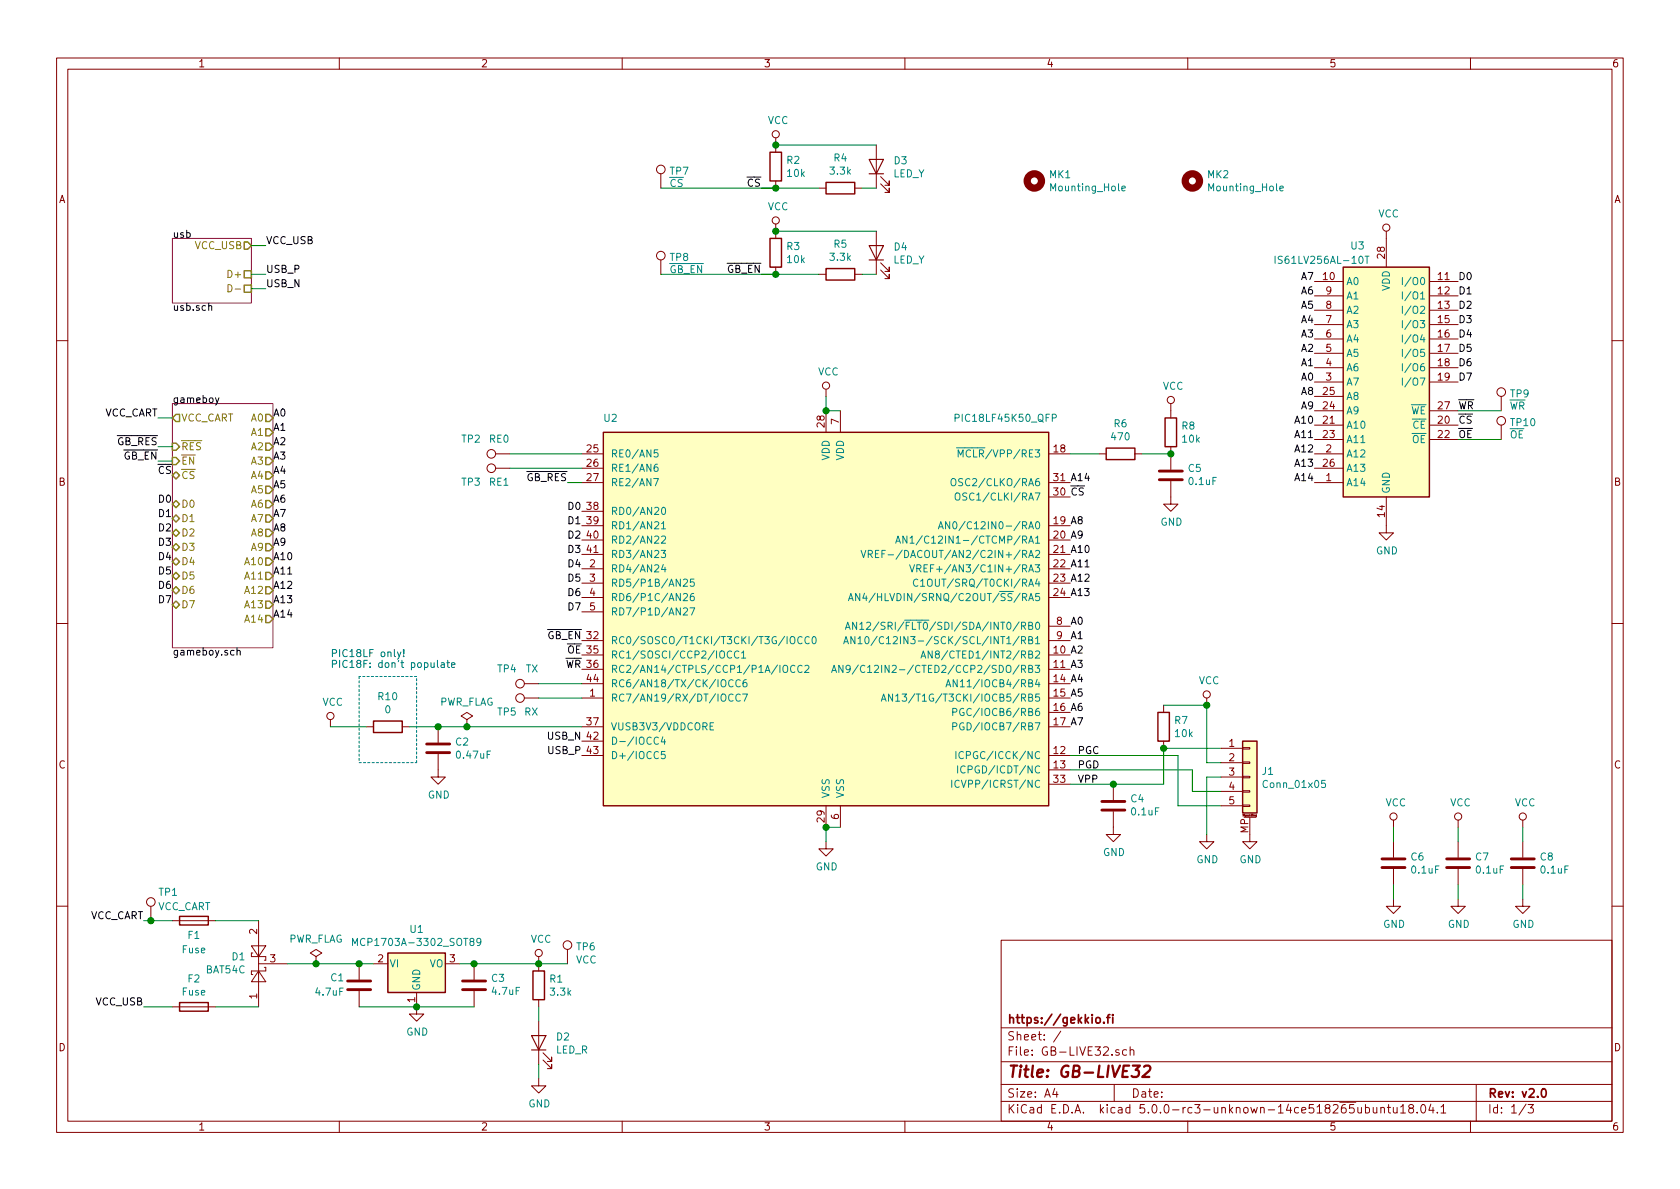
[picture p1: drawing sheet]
EESchema Schematic File Version 4
LIBS:GB-LIVE32-cache
EELAYER 26 0
EELAYER END
$Descr A4 11693 8268
encoding utf-8
Sheet 1 3
Title "GB-LIVE32"
Date ""
Rev "v2.0"
Comp "https://gekkio.fi"
Comment1 ""
Comment2 ""
Comment3 ""
Comment4 ""
$EndDescr
$Comp
L Device:Fuse F2
U 1 1
P 1350 7000
F 0 "F2" V 1153 7000 50  0000 C CNN
F 1 "Fuse" V 1244 7000 50  0000 C CNN
F 2 "Fuse:Fuse_0603_1608Metric" V 1280 7000 50  0001 C CNN
F 3 "~" H 1350 7000 50  0001 C CNN
	1    1350 7000
	0    1    1    0   
$EndComp
$Comp
L Regulator_Linear:MCP1703A-3302_SOT89 U1
U 1 1
P 2900 6700
F 0 "U1" H 2900 6942 50  0000 C CNN
F 1 "MCP1703A-3302_SOT89" H 2900 6851 50  0000 C CNN
F 2 "Package_TO_SOT_SMD:SOT-89-3" H 2900 6900 50  0001 C CNN
F 3 "http://ww1.microchip.com/downloads/en/DeviceDoc/20005122B.pdf" H 2900 6650 50  0001 C CNN
	1    2900 6700
	1    0    0    -1  
$EndComp
$Comp
L Device:Fuse F1
U 1 1
P 1350 6400
F 0 "F1" V 1450 6400 50  0000 C CNN
F 1 "Fuse" V 1550 6400 50  0000 C CNN
F 2 "Fuse:Fuse_0603_1608Metric" V 1280 6400 50  0001 C CNN
F 3 "~" H 1350 6400 50  0001 C CNN
	1    1350 6400
	0    1    1    0   
$EndComp
Text Label 1000 6400 2    50   ~ 0
VCC_CART
Text Label 1000 7000 2    50   ~ 0
VCC_USB
Wire Wire Line
	1000 6400 1050 6400
Wire Wire Line
	1000 7000 1200 7000
$Comp
L Device:C C1
U 1 1
P 2500 6850
F 0 "C1" H 2600 6800 50  0000 L CNN
F 1 "4.7uF" H 2600 6900 50  0000 L CNN
F 2 "Capacitor_SMD:C_0805_2012Metric" H 2538 6700 50  0001 C CNN
F 3 "~" H 2500 6850 50  0001 C CNN
	1    2500 6850
	-1   0    0    1   
$EndComp
$Comp
L Device:LED D2
U 1 1
P 3750 7250
F 0 "D2" V 3788 7133 50  0000 R CNN
F 1 "LED" V 3697 7133 50  0000 R CNN
F 2 "LED_SMD:LED_0603_1608Metric" H 3750 7250 50  0001 C CNN
F 3 "~" H 3750 7250 50  0001 C CNN
	1    3750 7250
	0    -1   -1   0   
$EndComp
$Comp
L Device:R R1
U 1 1
P 3750 6850
F 0 "R1" H 3820 6896 50  0000 L CNN
F 1 "3.3k" H 3820 6805 50  0000 L CNN
F 2 "Resistor_SMD:R_0603_1608Metric" V 3680 6850 50  0001 C CNN
F 3 "~" H 3750 6850 50  0001 C CNN
	1    3750 6850
	1    0    0    -1  
$EndComp
$Comp
L power:GND #PWR01
U 1 1
P 2900 7000
F 0 "#PWR01" H 2900 6750 50  0001 C CNN
F 1 "GND" H 2905 6827 50  0000 C CNN
F 2 "" H 2900 7000 50  0001 C CNN
F 3 "" H 2900 7000 50  0001 C CNN
	1    2900 7000
	1    0    0    -1  
$EndComp
Wire Wire Line
	3750 7000 3750 7100
Wire Wire Line
	3750 7400 3750 7500
$Comp
L power:GND #PWR05
U 1 1
P 3750 7500
F 0 "#PWR05" H 3750 7250 50  0001 C CNN
F 1 "GND" H 3755 7327 50  0000 C CNN
F 2 "" H 3750 7500 50  0001 C CNN
F 3 "" H 3750 7500 50  0001 C CNN
	1    3750 7500
	1    0    0    -1  
$EndComp
$Comp
L Device:C C3
U 1 1
P 3300 6850
F 0 "C3" H 3185 6804 50  0000 R CNN
F 1 "4.7uF" H 3185 6895 50  0000 R CNN
F 2 "Capacitor_SMD:C_0805_2012Metric" H 3338 6700 50  0001 C CNN
F 3 "~" H 3300 6850 50  0001 C CNN
	1    3300 6850
	-1   0    0    1   
$EndComp
Wire Wire Line
	3200 6700 3300 6700
Wire Wire Line
	2900 7000 3300 7000
Connection ~ 2900 7000
Wire Wire Line
	2900 7000 2500 7000
Wire Wire Line
	2500 6700 2600 6700
Connection ~ 3300 6700
Wire Wire Line
	3300 6700 3750 6700
$Comp
L MCU_Microchip_PIC18:PIC18LF45K50_QFP U2
U 1 1
P 5750 4250
F 0 "U2" H 4250 5600 50  0000 C CNN
F 1 "PIC18LF45K50_QFP" H 7000 5600 50  0000 C CNN
F 2 "Package_QFP:TQFP-44_10x10mm_P0.8mm" H 5750 4250 50  0001 C CIN
F 3 "http://ww1.microchip.com/downloads/en/DeviceDoc/30000684B.pdf" H 5750 3950 50  0001 C CNN
	1    5750 4250
	1    0    0    -1  
$EndComp
$Comp
L Diode:BAT54C D1
U 1 1
P 1800 6700
F 0 "D1" V 1846 6788 50  0000 L CNN
F 1 "BAT54C" V 1755 6788 50  0000 L CNN
F 2 "Package_TO_SOT_SMD:SOT-23" H 1875 6825 50  0001 L CNN
F 3 "http://www.diodes.com/_files/datasheets/ds11005.pdf" H 1720 6700 50  0001 C CNN
	1    1800 6700
	0    -1   -1   0   
$EndComp
Wire Wire Line
	2500 6700 2200 6700
Connection ~ 2500 6700
Wire Wire Line
	1500 6400 1800 6400
Wire Wire Line
	1500 7000 1800 7000
$Comp
L power:PWR_FLAG #FLG01
U 1 1
P 2200 6700
F 0 "#FLG01" H 2200 6775 50  0001 C CNN
F 1 "PWR_FLAG" H 2200 6874 50  0000 C CNN
F 2 "" H 2200 6700 50  0001 C CNN
F 3 "~" H 2200 6700 50  0001 C CNN
	1    2200 6700
	1    0    0    -1  
$EndComp
Connection ~ 2200 6700
Wire Wire Line
	2200 6700 2000 6700
$Comp
L power:VCC #PWR04
U 1 1
P 3750 6700
F 0 "#PWR04" H 3750 6550 50  0001 C CNN
F 1 "VCC" H 3767 6873 50  0000 C CNN
F 2 "" H 3750 6700 50  0001 C CNN
F 3 "" H 3750 6700 50  0001 C CNN
	1    3750 6700
	1    0    0    -1  
$EndComp
Connection ~ 3750 6700
$Comp
L Device:C C2
U 1 1
P 3050 5200
F 0 "C2" H 3165 5246 50  0000 L CNN
F 1 "0.47uF" H 3165 5155 50  0000 L CNN
F 2 "Capacitor_SMD:C_0603_1608Metric" H 3088 5050 50  0001 C CNN
F 3 "~" H 3050 5200 50  0001 C CNN
	1    3050 5200
	1    0    0    -1  
$EndComp
Wire Wire Line
	4050 5050 3250 5050
$Comp
L power:GND #PWR03
U 1 1
P 3050 5350
F 0 "#PWR03" H 3050 5100 50  0001 C CNN
F 1 "GND" H 3055 5177 50  0000 C CNN
F 2 "" H 3050 5350 50  0001 C CNN
F 3 "" H 3050 5350 50  0001 C CNN
	1    3050 5350
	1    0    0    -1  
$EndComp
$Comp
L power:VCC #PWR02
U 1 1
P 2300 5050
F 0 "#PWR02" H 2300 4900 50  0001 C CNN
F 1 "VCC" H 2317 5223 50  0000 C CNN
F 2 "" H 2300 5050 50  0001 C CNN
F 3 "" H 2300 5050 50  0001 C CNN
	1    2300 5050
	1    0    0    -1  
$EndComp
Connection ~ 3050 5050
$Comp
L power:GND #PWR09
U 1 1
P 5750 5850
F 0 "#PWR09" H 5750 5600 50  0001 C CNN
F 1 "GND" H 5755 5677 50  0000 C CNN
F 2 "" H 5750 5850 50  0001 C CNN
F 3 "" H 5750 5850 50  0001 C CNN
	1    5750 5850
	1    0    0    -1  
$EndComp
Wire Wire Line
	5750 5750 5850 5750
Wire Wire Line
	5750 5750 5750 5850
Connection ~ 5750 5750
$Comp
L power:VCC #PWR08
U 1 1
P 5750 2750
F 0 "#PWR08" H 5750 2600 50  0001 C CNN
F 1 "VCC" H 5767 2923 50  0000 C CNN
F 2 "" H 5750 2750 50  0001 C CNN
F 3 "" H 5750 2750 50  0001 C CNN
	1    5750 2750
	1    0    0    -1  
$EndComp
Wire Wire Line
	5750 2750 5750 2850
Wire Wire Line
	5750 2850 5850 2850
Connection ~ 5750 2850
$Comp
L power:VCC #PWR021
U 1 1
P 10600 5750
F 0 "#PWR021" H 10600 5600 50  0001 C CNN
F 1 "VCC" H 10617 5923 50  0000 C CNN
F 2 "" H 10600 5750 50  0001 C CNN
F 3 "" H 10600 5750 50  0001 C CNN
	1    10600 5750
	1    0    0    -1  
$EndComp
$Comp
L Device:C C8
U 1 1
P 10600 6000
F 0 "C8" H 10715 6046 50  0000 L CNN
F 1 "0.1uF" H 10715 5955 50  0000 L CNN
F 2 "Capacitor_SMD:C_0603_1608Metric" H 10638 5850 50  0001 C CNN
F 3 "~" H 10600 6000 50  0001 C CNN
	1    10600 6000
	1    0    0    -1  
$EndComp
$Comp
L power:GND #PWR022
U 1 1
P 10600 6250
F 0 "#PWR022" H 10600 6000 50  0001 C CNN
F 1 "GND" H 10605 6077 50  0000 C CNN
F 2 "" H 10600 6250 50  0001 C CNN
F 3 "" H 10600 6250 50  0001 C CNN
	1    10600 6250
	1    0    0    -1  
$EndComp
Wire Wire Line
	10600 5750 10600 5850
Wire Wire Line
	10600 6150 10600 6250
$Comp
L Connector:Test_Point TP1
U 1 1
P 1050 6400
F 0 "TP1" H 1100 6600 50  0000 L CNN
F 1 "VCC_CART" H 1100 6500 50  0000 L CNN
F 2 "TestPoint:TestPoint_Pad_D1.0mm" H 1250 6400 50  0001 C CNN
F 3 "~" H 1250 6400 50  0001 C CNN
	1    1050 6400
	1    0    0    -1  
$EndComp
$Comp
L Connector:Test_Point TP6
U 1 1
P 3950 6700
F 0 "TP6" H 4008 6820 50  0000 L CNN
F 1 "VCC" H 4008 6729 50  0000 L CNN
F 2 "TestPoint:TestPoint_Pad_D1.0mm" H 4150 6700 50  0001 C CNN
F 3 "~" H 4150 6700 50  0001 C CNN
	1    3950 6700
	1    0    0    -1  
$EndComp
Wire Wire Line
	3950 6700 3750 6700
$Comp
L power:VCC #PWR019
U 1 1
P 10150 5750
F 0 "#PWR019" H 10150 5600 50  0001 C CNN
F 1 "VCC" H 10167 5923 50  0000 C CNN
F 2 "" H 10150 5750 50  0001 C CNN
F 3 "" H 10150 5750 50  0001 C CNN
	1    10150 5750
	1    0    0    -1  
$EndComp
$Comp
L Device:C C7
U 1 1
P 10150 6000
F 0 "C7" H 10265 6046 50  0000 L CNN
F 1 "0.1uF" H 10265 5955 50  0000 L CNN
F 2 "Capacitor_SMD:C_0603_1608Metric" H 10188 5850 50  0001 C CNN
F 3 "~" H 10150 6000 50  0001 C CNN
	1    10150 6000
	1    0    0    -1  
$EndComp
$Comp
L power:GND #PWR020
U 1 1
P 10150 6250
F 0 "#PWR020" H 10150 6000 50  0001 C CNN
F 1 "GND" H 10155 6077 50  0000 C CNN
F 2 "" H 10150 6250 50  0001 C CNN
F 3 "" H 10150 6250 50  0001 C CNN
	1    10150 6250
	1    0    0    -1  
$EndComp
Wire Wire Line
	10150 5750 10150 5850
Wire Wire Line
	10150 6150 10150 6250
$Comp
L power:VCC #PWR017
U 1 1
P 9700 5750
F 0 "#PWR017" H 9700 5600 50  0001 C CNN
F 1 "VCC" H 9717 5923 50  0000 C CNN
F 2 "" H 9700 5750 50  0001 C CNN
F 3 "" H 9700 5750 50  0001 C CNN
	1    9700 5750
	1    0    0    -1  
$EndComp
$Comp
L Device:C C6
U 1 1
P 9700 6000
F 0 "C6" H 9815 6046 50  0000 L CNN
F 1 "0.1uF" H 9815 5955 50  0000 L CNN
F 2 "Capacitor_SMD:C_0603_1608Metric" H 9738 5850 50  0001 C CNN
F 3 "~" H 9700 6000 50  0001 C CNN
	1    9700 6000
	1    0    0    -1  
$EndComp
$Comp
L power:GND #PWR018
U 1 1
P 9700 6250
F 0 "#PWR018" H 9700 6000 50  0001 C CNN
F 1 "GND" H 9705 6077 50  0000 C CNN
F 2 "" H 9700 6250 50  0001 C CNN
F 3 "" H 9700 6250 50  0001 C CNN
	1    9700 6250
	1    0    0    -1  
$EndComp
Wire Wire Line
	9700 5750 9700 5850
Wire Wire Line
	9700 6150 9700 6250
$Sheet
S 1200 1650 550  450 
U 5AEF2F2A
F0 "usb" 50
F1 "usb.sch" 50
F2 "D+" U R 1750 1900 50 
F3 "D-" U R 1750 2000 50 
F4 "VCC_USB" O R 1750 1700 50 
$EndSheet
$Comp
L Gekkio_Memory_RAM:IS61LV256AL-10T U3
U 1 1
P 9650 2650
F 0 "U3" H 9450 3600 50  0000 C CNN
F 1 "IS61LV256AL-10T" H 9200 3500 50  0000 C CNN
F 2 "Gekkio_Package_SO:TSOP-I-28_11.8x8mm_P0.55mm_Pin1Middle" H 9650 1300 50  0001 C CNN
F 3 "http://www.issi.com/WW/pdf/61LV256AL.pdf" H 9450 2450 50  0001 C CNN
	1    9650 2650
	1    0    0    -1  
$EndComp
Text Label 10150 1950 0    50   ~ 0
D0
Text Label 10150 2050 0    50   ~ 0
D1
Text Label 10150 2150 0    50   ~ 0
D2
Text Label 10150 2250 0    50   ~ 0
D3
Text Label 10150 2350 0    50   ~ 0
D4
Text Label 10150 2450 0    50   ~ 0
D5
Text Label 10150 2550 0    50   ~ 0
D6
Text Label 10150 2650 0    50   ~ 0
D7
Text Label 4050 3550 2    50   ~ 0
D0
Text Label 4050 3650 2    50   ~ 0
D1
Text Label 4050 3750 2    50   ~ 0
D2
Text Label 4050 3850 2    50   ~ 0
D3
Text Label 4050 3950 2    50   ~ 0
D4
Text Label 4050 4050 2    50   ~ 0
D5
Text Label 4050 4150 2    50   ~ 0
D6
Text Label 4050 4250 2    50   ~ 0
D7
Text Label 1200 3500 2    50   ~ 0
D0
Text Label 1200 3600 2    50   ~ 0
D1
Text Label 1200 3700 2    50   ~ 0
D2
Text Label 1200 3800 2    50   ~ 0
D3
Text Label 1200 3900 2    50   ~ 0
D4
Text Label 1200 4000 2    50   ~ 0
D5
Text Label 1200 4100 2    50   ~ 0
D6
Text Label 1200 4200 2    50   ~ 0
D7
$Sheet
S 1200 2800 700  1700
U 5AEFC955
F0 "gameboy" 50
F1 "gameboy.sch" 50
F2 "D0" B L 1200 3500 50 
F3 "D1" B L 1200 3600 50 
F4 "D2" B L 1200 3700 50 
F5 "D3" B L 1200 3800 50 
F6 "D4" B L 1200 3900 50 
F7 "D5" B L 1200 4000 50 
F8 "D6" B L 1200 4100 50 
F9 "D7" B L 1200 4200 50 
F10 "~RES" I L 1200 3100 50 
F11 "A8" O R 1900 3700 50 
F12 "A9" O R 1900 3800 50 
F13 "A10" O R 1900 3900 50 
F14 "A11" O R 1900 4000 50 
F15 "A12" O R 1900 4100 50 
F16 "A13" O R 1900 4200 50 
F17 "A14" O R 1900 4300 50 
F18 "A0" O R 1900 2900 50 
F19 "A1" O R 1900 3000 50 
F20 "A2" O R 1900 3100 50 
F21 "A3" O R 1900 3200 50 
F22 "A4" O R 1900 3300 50 
F23 "A5" O R 1900 3400 50 
F24 "A6" O R 1900 3500 50 
F25 "A7" O R 1900 3600 50 
F26 "VCC_CART" O L 1200 2900 50 
F27 "~EN" I L 1200 3200 50 
F28 "~CS" B L 1200 3300 50 
$EndSheet
Text Label 7450 4350 0    50   ~ 0
A0
Text Label 7450 4450 0    50   ~ 0
A1
Text Label 7450 4550 0    50   ~ 0
A2
Text Label 7450 4650 0    50   ~ 0
A3
Text Label 7450 4750 0    50   ~ 0
A4
Text Label 7450 4850 0    50   ~ 0
A5
Text Label 7450 4950 0    50   ~ 0
A6
Text Label 7450 5050 0    50   ~ 0
A7
Text Label 7450 3650 0    50   ~ 0
A8
Text Label 7450 3750 0    50   ~ 0
A9
Text Label 7450 3850 0    50   ~ 0
A10
Text Label 7450 3950 0    50   ~ 0
A11
Text Label 7450 4050 0    50   ~ 0
A12
Text Label 7450 4150 0    50   ~ 0
A13
Text Label 7450 3350 0    50   ~ 0
A14
Text Label 9150 2750 2    50   ~ 0
A8
Text Label 9150 2850 2    50   ~ 0
A9
Text Label 9150 2950 2    50   ~ 0
A10
Text Label 9150 3050 2    50   ~ 0
A11
Text Label 9150 3150 2    50   ~ 0
A12
Text Label 9150 3250 2    50   ~ 0
A13
Text Label 9150 3350 2    50   ~ 0
A14
Text Label 1900 2900 0    50   ~ 0
A0
Text Label 1900 3000 0    50   ~ 0
A1
Text Label 1900 3100 0    50   ~ 0
A2
Text Label 1900 3200 0    50   ~ 0
A3
Text Label 1900 3300 0    50   ~ 0
A4
Text Label 1900 3400 0    50   ~ 0
A5
Text Label 1900 3500 0    50   ~ 0
A6
Text Label 1900 3600 0    50   ~ 0
A7
Text Label 1900 3700 0    50   ~ 0
A8
Text Label 1900 3800 0    50   ~ 0
A9
Text Label 1900 3900 0    50   ~ 0
A10
Text Label 1900 4000 0    50   ~ 0
A11
Text Label 1900 4100 0    50   ~ 0
A12
Text Label 1900 4200 0    50   ~ 0
A13
Text Label 1900 4300 0    50   ~ 0
A14
Text Label 1100 2900 2    50   ~ 0
VCC_CART
Wire Wire Line
	1200 2900 1100 2900
Text Label 1100 3100 2    50   ~ 0
~GB_RES
Wire Wire Line
	1100 3100 1200 3100
Wire Wire Line
	1200 3200 1100 3200
Text Label 1100 3200 2    50   ~ 0
~GB_EN
Text Label 1850 1700 0    50   ~ 0
VCC_USB
Wire Wire Line
	1850 1700 1750 1700
Wire Wire Line
	1750 1900 1850 1900
Wire Wire Line
	1750 2000 1850 2000
Text Label 1850 1900 0    50   ~ 0
USB_P
Text Label 1850 2000 0    50   ~ 0
USB_N
Text Label 4050 5250 2    50   ~ 0
USB_P
Text Label 4050 5150 2    50   ~ 0
USB_N
Text Label 1200 3300 2    50   ~ 0
~CS
Text Label 7450 3450 0    50   ~ 0
~CS
Text Label 4050 4450 2    50   ~ 0
~GB_EN
Text Label 3950 3350 2    50   ~ 0
~GB_RES
Wire Wire Line
	4050 3350 3950 3350
Text Label 4050 4550 2    50   ~ 0
~OE
Text Label 4050 4650 2    50   ~ 0
~WR
$Comp
L Connector:Test_Point TP4
U 1 1
P 3750 4750
F 0 "TP4" V 3850 4900 50  0000 L CNN
F 1 "TX" V 3850 4750 50  0000 L CNN
F 2 "TestPoint:TestPoint_Pad_D1.0mm" H 3950 4750 50  0001 C CNN
F 3 "~" H 3950 4750 50  0001 C CNN
	1    3750 4750
	0    -1   -1   0   
$EndComp
Text Label 10150 2850 0    50   ~ 0
~WR
Text Label 10150 2950 0    50   ~ 0
~CS
Text Label 10150 3050 0    50   ~ 0
~OE
$Comp
L power:GND #PWR016
U 1 1
P 9650 3650
F 0 "#PWR016" H 9650 3400 50  0001 C CNN
F 1 "GND" H 9655 3477 50  0000 C CNN
F 2 "" H 9650 3650 50  0001 C CNN
F 3 "" H 9650 3650 50  0001 C CNN
	1    9650 3650
	1    0    0    -1  
$EndComp
$Comp
L power:VCC #PWR015
U 1 1
P 9650 1650
F 0 "#PWR015" H 9650 1500 50  0001 C CNN
F 1 "VCC" H 9667 1823 50  0000 C CNN
F 2 "" H 9650 1650 50  0001 C CNN
F 3 "" H 9650 1650 50  0001 C CNN
	1    9650 1650
	1    0    0    -1  
$EndComp
$Comp
L Connector:Test_Point TP2
U 1 1
P 3550 3150
F 0 "TP2" V 3650 3350 50  0000 L CNN
F 1 "RE0" V 3650 3150 50  0000 L CNN
F 2 "TestPoint:TestPoint_Pad_D1.0mm" H 3750 3150 50  0001 C CNN
F 3 "~" H 3750 3150 50  0001 C CNN
	1    3550 3150
	0    -1   -1   0   
$EndComp
$Comp
L Connector:Test_Point TP3
U 1 1
P 3550 3250
F 0 "TP3" V 3450 3450 50  0000 L CNN
F 1 "RE1" V 3450 3250 50  0000 L CNN
F 2 "TestPoint:TestPoint_Pad_D1.0mm" H 3750 3250 50  0001 C CNN
F 3 "~" H 3750 3250 50  0001 C CNN
	1    3550 3250
	0    -1   -1   0   
$EndComp
Wire Wire Line
	3550 3150 4050 3150
Wire Wire Line
	4050 3250 3550 3250
$Comp
L Connector:Test_Point TP5
U 1 1
P 3750 4850
F 0 "TP5" V 3650 5000 50  0000 L CNN
F 1 "RX" V 3650 4850 50  0000 L CNN
F 2 "TestPoint:TestPoint_Pad_D1.0mm" H 3950 4850 50  0001 C CNN
F 3 "~" H 3950 4850 50  0001 C CNN
	1    3750 4850
	0    -1   -1   0   
$EndComp
Wire Wire Line
	3750 4750 4050 4750
Wire Wire Line
	4050 4850 3750 4850
$Comp
L Device:R R2
U 1 1
P 5400 1150
F 0 "R2" H 5470 1196 50  0000 L CNN
F 1 "10k" H 5470 1105 50  0000 L CNN
F 2 "Resistor_SMD:R_0603_1608Metric" V 5330 1150 50  0001 C CNN
F 3 "~" H 5400 1150 50  0001 C CNN
	1    5400 1150
	1    0    0    -1  
$EndComp
$Comp
L Device:LED D3
U 1 1
P 6100 1150
F 0 "D3" V 6138 1033 50  0000 R CNN
F 1 "LED" V 6047 1033 50  0000 R CNN
F 2 "LED_SMD:LED_0603_1608Metric" H 6100 1150 50  0001 C CNN
F 3 "~" H 6100 1150 50  0001 C CNN
	1    6100 1150
	0    -1   -1   0   
$EndComp
Text Label 5300 1300 2    50   ~ 0
~CS
$Comp
L Device:R R4
U 1 1
P 5850 1300
F 0 "R4" V 6057 1300 50  0000 C CNN
F 1 "3.3k" V 5966 1300 50  0000 C CNN
F 2 "Resistor_SMD:R_0603_1608Metric" V 5780 1300 50  0001 C CNN
F 3 "~" H 5850 1300 50  0001 C CNN
	1    5850 1300
	0    -1   -1   0   
$EndComp
Wire Wire Line
	5700 1300 5400 1300
Connection ~ 5400 1300
$Comp
L power:VCC #PWR06
U 1 1
P 5400 1000
F 0 "#PWR06" H 5400 850 50  0001 C CNN
F 1 "VCC" H 5417 1173 50  0000 C CNN
F 2 "" H 5400 1000 50  0001 C CNN
F 3 "" H 5400 1000 50  0001 C CNN
	1    5400 1000
	1    0    0    -1  
$EndComp
Wire Wire Line
	6100 1300 6000 1300
Wire Wire Line
	5400 1000 6100 1000
Connection ~ 5400 1000
$Comp
L Device:R R3
U 1 1
P 5400 1750
F 0 "R3" H 5470 1796 50  0000 L CNN
F 1 "10k" H 5470 1705 50  0000 L CNN
F 2 "Resistor_SMD:R_0603_1608Metric" V 5330 1750 50  0001 C CNN
F 3 "~" H 5400 1750 50  0001 C CNN
	1    5400 1750
	1    0    0    -1  
$EndComp
$Comp
L Device:LED D4
U 1 1
P 6100 1750
F 0 "D4" V 6138 1633 50  0000 R CNN
F 1 "LED" V 6047 1633 50  0000 R CNN
F 2 "LED_SMD:LED_0603_1608Metric" H 6100 1750 50  0001 C CNN
F 3 "~" H 6100 1750 50  0001 C CNN
	1    6100 1750
	0    -1   -1   0   
$EndComp
Text Label 5300 1900 2    50   ~ 0
~GB_EN
$Comp
L Device:R R5
U 1 1
P 5850 1900
F 0 "R5" V 6057 1900 50  0000 C CNN
F 1 "3.3k" V 5966 1900 50  0000 C CNN
F 2 "Resistor_SMD:R_0603_1608Metric" V 5780 1900 50  0001 C CNN
F 3 "~" H 5850 1900 50  0001 C CNN
	1    5850 1900
	0    -1   -1   0   
$EndComp
Wire Wire Line
	5700 1900 5400 1900
Connection ~ 5400 1900
$Comp
L power:VCC #PWR07
U 1 1
P 5400 1600
F 0 "#PWR07" H 5400 1450 50  0001 C CNN
F 1 "VCC" H 5417 1773 50  0000 C CNN
F 2 "" H 5400 1600 50  0001 C CNN
F 3 "" H 5400 1600 50  0001 C CNN
	1    5400 1600
	1    0    0    -1  
$EndComp
Wire Wire Line
	6100 1900 6000 1900
Wire Wire Line
	5400 1600 6100 1600
Connection ~ 5400 1600
$Comp
L Device:R R6
U 1 1
P 7800 3150
F 0 "R6" V 8007 3150 50  0000 C CNN
F 1 "470" V 7916 3150 50  0000 C CNN
F 2 "Resistor_SMD:R_0603_1608Metric" V 7730 3150 50  0001 C CNN
F 3 "~" H 7800 3150 50  0001 C CNN
	1    7800 3150
	0    -1   -1   0   
$EndComp
Wire Wire Line
	7650 3150 7450 3150
$Comp
L Device:R R8
U 1 1
P 8150 3000
F 0 "R8" H 8220 3046 50  0000 L CNN
F 1 "10k" H 8220 2955 50  0000 L CNN
F 2 "Resistor_SMD:R_0603_1608Metric" V 8080 3000 50  0001 C CNN
F 3 "~" H 8150 3000 50  0001 C CNN
	1    8150 3000
	1    0    0    -1  
$EndComp
Wire Wire Line
	8150 3150 7950 3150
$Comp
L power:VCC #PWR011
U 1 1
P 8150 2850
F 0 "#PWR011" H 8150 2700 50  0001 C CNN
F 1 "VCC" H 8167 3023 50  0000 C CNN
F 2 "" H 8150 2850 50  0001 C CNN
F 3 "" H 8150 2850 50  0001 C CNN
	1    8150 2850
	1    0    0    -1  
$EndComp
$Comp
L power:GND #PWR012
U 1 1
P 8150 3450
F 0 "#PWR012" H 8150 3200 50  0001 C CNN
F 1 "GND" H 8155 3277 50  0000 C CNN
F 2 "" H 8150 3450 50  0001 C CNN
F 3 "" H 8150 3450 50  0001 C CNN
	1    8150 3450
	1    0    0    -1  
$EndComp
$Comp
L Device:C C5
U 1 1
P 8150 3300
F 0 "C5" H 8035 3254 50  0000 R CNN
F 1 "0.1uF" H 8035 3345 50  0000 R CNN
F 2 "Capacitor_SMD:C_0603_1608Metric" H 8188 3150 50  0001 C CNN
F 3 "~" H 8150 3300 50  0001 C CNN
	1    8150 3300
	-1   0    0    1   
$EndComp
Connection ~ 8150 3150
Wire Wire Line
	7450 5450 7750 5450
Wire Wire Line
	8100 5450 8100 5200
$Comp
L Device:R R7
U 1 1
P 8100 5050
F 0 "R7" H 8170 5096 50  0000 L CNN
F 1 "10k" H 8170 5005 50  0000 L CNN
F 2 "Resistor_SMD:R_0603_1608Metric" V 8030 5050 50  0001 C CNN
F 3 "~" H 8100 5050 50  0001 C CNN
	1    8100 5050
	1    0    0    -1  
$EndComp
$Comp
L power:VCC #PWR013
U 1 1
P 8400 4900
F 0 "#PWR013" H 8400 4750 50  0001 C CNN
F 1 "VCC" H 8417 5073 50  0000 C CNN
F 2 "" H 8400 4900 50  0001 C CNN
F 3 "" H 8400 4900 50  0001 C CNN
	1    8400 4900
	1    0    0    -1  
$EndComp
Wire Wire Line
	7450 5350 8300 5350
Wire Wire Line
	8300 5350 8300 5500
Wire Wire Line
	8300 5500 8500 5500
Wire Wire Line
	8500 5400 8400 5400
$Comp
L power:GND #PWR014
U 1 1
P 8400 5800
F 0 "#PWR014" H 8400 5550 50  0001 C CNN
F 1 "GND" H 8405 5627 50  0000 C CNN
F 2 "" H 8400 5800 50  0001 C CNN
F 3 "" H 8400 5800 50  0001 C CNN
	1    8400 5800
	1    0    0    -1  
$EndComp
Wire Wire Line
	8400 5400 8400 5800
Wire Wire Line
	7450 5250 8200 5250
Wire Wire Line
	8200 5250 8200 5600
Wire Wire Line
	8200 5600 8500 5600
Wire Wire Line
	8500 5300 8400 5300
Wire Wire Line
	8400 5300 8400 4900
Wire Wire Line
	8400 4900 8100 4900
Connection ~ 8400 4900
Connection ~ 8100 5200
Wire Wire Line
	8100 5200 8500 5200
$Comp
L Device:C C4
U 1 1
P 7750 5600
F 0 "C4" H 7635 5554 50  0000 R CNN
F 1 "0.1uF" H 7635 5645 50  0000 R CNN
F 2 "Capacitor_SMD:C_0603_1608Metric" H 7788 5450 50  0001 C CNN
F 3 "~" H 7750 5600 50  0001 C CNN
	1    7750 5600
	-1   0    0    1   
$EndComp
Connection ~ 7750 5450
Wire Wire Line
	7750 5450 8100 5450
$Comp
L power:GND #PWR010
U 1 1
P 7750 5750
F 0 "#PWR010" H 7750 5500 50  0001 C CNN
F 1 "GND" H 7755 5577 50  0000 C CNN
F 2 "" H 7750 5750 50  0001 C CNN
F 3 "" H 7750 5750 50  0001 C CNN
	1    7750 5750
	1    0    0    -1  
$EndComp
$Comp
L Connector:Test_Point TP7
U 1 1
P 4600 1300
F 0 "TP7" H 4658 1420 50  0000 L CNN
F 1 "~CS" H 4658 1329 50  0000 L CNN
F 2 "TestPoint:TestPoint_Pad_D1.0mm" H 4800 1300 50  0001 C CNN
F 3 "~" H 4800 1300 50  0001 C CNN
	1    4600 1300
	1    0    0    -1  
$EndComp
$Comp
L Connector:Test_Point TP8
U 1 1
P 4600 1900
F 0 "TP8" H 4658 2020 50  0000 L CNN
F 1 "~GB_EN" H 4658 1929 50  0000 L CNN
F 2 "TestPoint:TestPoint_Pad_D1.0mm" H 4800 1900 50  0001 C CNN
F 3 "~" H 4800 1900 50  0001 C CNN
	1    4600 1900
	1    0    0    -1  
$EndComp
Wire Wire Line
	5300 1300 5400 1300
Wire Wire Line
	4600 1300 5400 1300
Wire Wire Line
	5300 1900 5400 1900
Wire Wire Line
	4600 1900 5400 1900
$Comp
L Connector:Test_Point TP9
U 1 1
P 10450 2850
F 0 "TP9" H 10508 2970 50  0000 L CNN
F 1 "~WR" H 10508 2879 50  0000 L CNN
F 2 "TestPoint:TestPoint_Pad_D1.0mm" H 10650 2850 50  0001 C CNN
F 3 "~" H 10650 2850 50  0001 C CNN
	1    10450 2850
	1    0    0    -1  
$EndComp
Wire Wire Line
	10450 2850 10150 2850
$Comp
L Connector:Test_Point TP10
U 1 1
P 10450 3050
F 0 "TP10" H 10508 3170 50  0000 L CNN
F 1 "~OE" H 10508 3079 50  0000 L CNN
F 2 "TestPoint:TestPoint_Pad_D1.0mm" H 10650 3050 50  0001 C CNN
F 3 "~" H 10650 3050 50  0001 C CNN
	1    10450 3050
	1    0    0    -1  
$EndComp
Wire Wire Line
	10450 3050 10150 3050
$Comp
L Mechanical:Mounting_Hole MK1
U 1 1
P 7200 1250
F 0 "MK1" H 7300 1296 50  0000 L CNN
F 1 "Mounting_Hole" H 7300 1205 50  0000 L CNN
F 2 "Gekkio_MountingHole:MountingHole_7.2mm" H 7200 1250 50  0001 C CNN
F 3 "" H 7200 1250 50  0001 C CNN
	1    7200 1250
	1    0    0    -1  
$EndComp
$Comp
L Mechanical:Mounting_Hole MK2
U 1 1
P 8300 1250
F 0 "MK2" H 8400 1296 50  0000 L CNN
F 1 "Mounting_Hole" H 8400 1205 50  0000 L CNN
F 2 "Gekkio_MountingHole:MountingHole_2.3mm" H 8300 1250 50  0001 C CNN
F 3 "" H 8300 1250 50  0001 C CNN
	1    8300 1250
	1    0    0    -1  
$EndComp
Text Label 9150 1950 2    50   ~ 0
A7
Text Label 9150 2050 2    50   ~ 0
A6
Text Label 9150 2150 2    50   ~ 0
A5
Text Label 9150 2250 2    50   ~ 0
A4
Text Label 9150 2350 2    50   ~ 0
A3
Text Label 9150 2450 2    50   ~ 0
A2
Text Label 9150 2550 2    50   ~ 0
A1
Text Label 9150 2650 2    50   ~ 0
A0
Connection ~ 1050 6400
Wire Wire Line
	1050 6400 1200 6400
Text Label 7500 5250 0    50   ~ 0
PGC
Text Label 7500 5350 0    50   ~ 0
PGD
Text Label 7500 5450 0    50   ~ 0
VPP
$Comp
L Connector_Generic_MountingPin:Conn_01x05_MountingPin J1
U 1 1
P 8700 5400
F 0 "J1" H 8780 5442 50  0000 L CNN
F 1 "Conn_01x05" H 8780 5351 50  0000 L CNN
F 2 "Connector_Molex:Molex_Pico-Lock_504050-0591_1x05-1MP_P1.50mm_Horizontal" H 8700 5400 50  0001 C CNN
F 3 "~" H 8700 5400 50  0001 C CNN
	1    8700 5400
	1    0    0    -1  
$EndComp
$Comp
L power:GND #PWR0101
U 1 1
P 8700 5800
F 0 "#PWR0101" H 8700 5550 50  0001 C CNN
F 1 "GND" H 8705 5627 50  0000 C CNN
F 2 "" H 8700 5800 50  0001 C CNN
F 3 "" H 8700 5800 50  0001 C CNN
	1    8700 5800
	1    0    0    -1  
$EndComp
$Comp
L Device:R R10
U 1 1
P 2700 5050
F 0 "R10" V 2907 5050 50  0000 C CNN
F 1 "0" V 2816 5050 50  0000 C CNN
F 2 "Resistor_SMD:R_0603_1608Metric" V 2630 5050 50  0001 C CNN
F 3 "~" H 2700 5050 50  0001 C CNN
	1    2700 5050
	0    -1   -1   0   
$EndComp
Wire Wire Line
	2300 5050 2550 5050
$Comp
L power:PWR_FLAG #FLG0101
U 1 1
P 3250 5050
F 0 "#FLG0101" H 3250 5125 50  0001 C CNN
F 1 "PWR_FLAG" H 3250 5224 50  0000 C CNN
F 2 "" H 3250 5050 50  0001 C CNN
F 3 "~" H 3250 5050 50  0001 C CNN
	1    3250 5050
	1    0    0    -1  
$EndComp
Connection ~ 3250 5050
Wire Wire Line
	3250 5050 3050 5050
Wire Wire Line
	3050 5050 2850 5050
Wire Notes Line
	2500 4700 2500 5300
Wire Notes Line
	2500 5300 2900 5300
Wire Notes Line
	2900 5300 2900 4700
Wire Notes Line
	2900 4700 2500 4700
Text Notes 2300 4650 0    50   ~ 0
PIC18LF only!\nPIC18F: don't populate
$EndSCHEMATC
